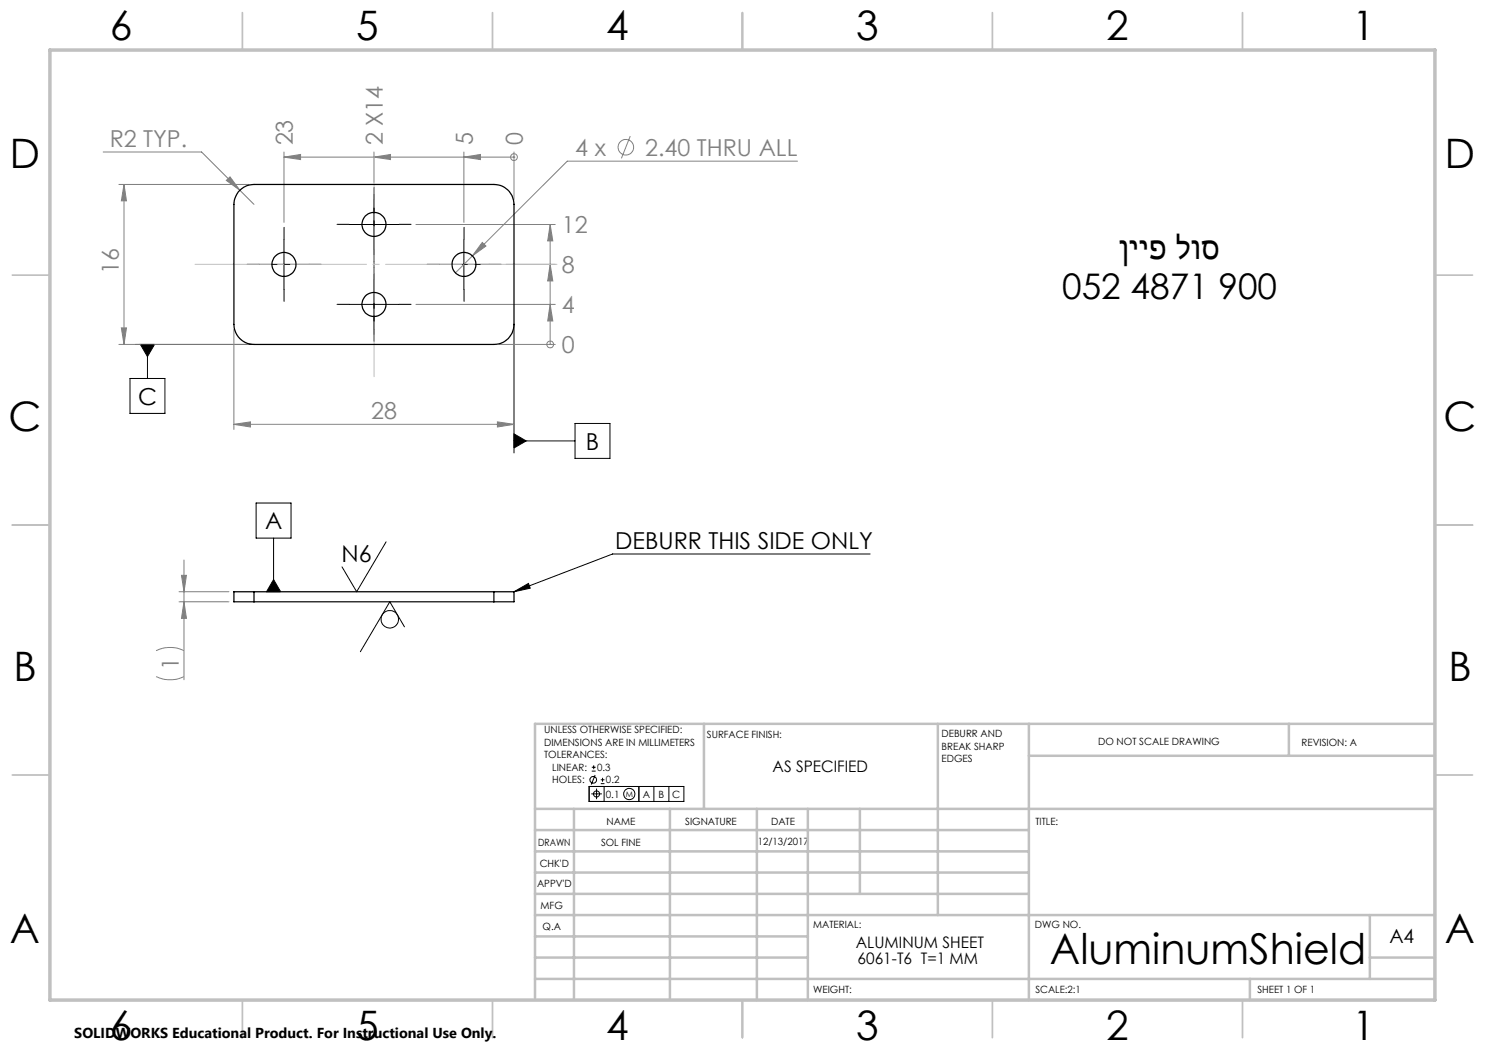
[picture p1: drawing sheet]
<svg xmlns="http://www.w3.org/2000/svg" width="297mm" height="210mm" viewBox="0 0 297 210" stroke-linecap="round" stroke-linejoin="round" font-family="sans-serif">
<g fill="none" stroke="#808080" stroke-width=".2">
<path d="M20.6 30.4h19.7l10.5 10.5M23.8 36.9h26M24.8 36.9l.5 3.3h-1zM24.8 36.9v32M45.3 36.1l.7-.7 2 2.7zM56.8 31.4l3.3-.5v1zM56.8 31.4h46M56.8 30.4v14.1M74.8 31.4l3.3-.5v1zM74.8 30.4v6.1M92.8 31.4l3.3-.5v1zM92.8 30.4v14.1"/>
<path d="M102.8 31.4h.1M102.8 30.4v9.5M126 27.2l-1.7 4.5M159.5 32.2h-46l-22.4 22.4M83.2 44.9h27.9M96.4 48.5l.8 .7-2.7 2zM101.2 52.9h9.9M110 52.9l.6 3.3h-1.1zM110 44.9l.6 3.3h-1.1zM110 44.9v24M23.8 68.9h26M24.3 65.6h1l-.5 3.3z"/>
<path d="M46.8 65.9v20M83.2 60.9h27.9M99.8 68.9h11.3M102.8 65.9v20M110 60.9l.6 3.3h-1.1zM110 68.9h.1M46.8 84.9l3.3-.5v1zM46.8 84.9h56M99.5 84.4l3.3 .5-3.3 .5zM35.8 118.3h10M36.3 115.1h1l-.5 3.2zM36.8 112v24"/>
<path d="M31.2 135.3a6.4 6.4 0 0 0 5.6 0M31.2 130.1a6.4 6.4 0 0 1 5.6 0M35.8 120.4h10M36.8 120.4l.5 3.3h-1z"/>
<circle cx="102.8" cy="31.4" r=".69"/>
<circle cx="125.2" cy="29.4" r="1.55"/>
<circle cx="110" cy="68.9" r=".68"/>
</g>
<g fill="none" stroke="#000" stroke-width=".2">
<path d="M74.8 39.9v10M51.8 52.9h10M56.8 47.9v10M69.8 44.9h10M74.8 55.9v10M87.8 52.9h10M92.8 47.9v10M26 75.7h7v7h-7zM27.1 68.9h23.7M28.1 68.9h2.8l-1.4 2.4zM29.5 68.9v6.8M69.8 60.9h10"/>
<path d="M102.8 64.9v25.7M102.8 86.8l2.4 1.4-2.4 1.4zM102.8 88.2h12.2M115 84.7h7v7h-7zM51.2 100.6h7v7h-7zM54.7 107.6v10.7M54.7 115.9l1.4 2.4h-2.8zM77.2 108.4l-5.9 9.9-2.9-4.9M102.8 118.3l2.9-1.6 .3 .9zM174 110.8h-51.5l-19.7 7.5M80.9 125.4l-2.9-5-5.9 9.9M117.8 157.3h19v3h-19z"/>
<path d="M118.3 158.8h2.1M118.4 154.2h.7M118.4 153.4h.7M118.7 153.1v.7M119 155l-.7 1.9M119.3 157.7v2.1M120.2 156.7h.7M120.2 156h.7M120.5 155.6v.7M120.8 157.3v3M127.8 157.3v3M130.8 157.3v3"/>
<path d="M133.8 157.3v3"/>
<circle cx="78" cy="123.9" r="1.76"/>
<circle cx="118.6" cy="156" r=".67"/>
<circle cx="119.3" cy="158.8" r=".6"/>
<circle cx="125.9" cy="158.8" r="1.13"/>
</g>
<path d="M74.8 66.9v-28" fill="none" stroke="#000" stroke-width=".2" stroke-dasharray="15.2 1.3 1.3 1.3" stroke-dashoffset="3.1"/>
<g fill="none" stroke="#000" stroke-width=".2" stroke-dasharray="15.2 1.3 1.3 1.3">
<path d="M74.8 39.9v-2.4M51.8 52.9h-2.4M56.8 47.9v-2.4M56.8 57.9v2.4M61.8 52.9h2.4M69.8 44.9h-2.4M74.8 49.9v2.4M74.8 55.9v-2.4M79.8 44.9h2.4M87.8 52.9h-2.4M92.8 47.9v-2.4M92.8 57.9v2.4"/>
<path d="M97.8 52.9h2.4M69.8 60.9h-2.4M74.8 65.9v2.4M79.8 60.9h2.4"/>
</g>
<path d="M38.7 52.9h73" fill="none" stroke="#c0c0c0" stroke-width=".2" stroke-dasharray="15.2 1.3 1.3 1.3" stroke-dashoffset="-.3"/>
<path d="M74.8 30.5v44.8" fill="none" stroke="#c0c0c0" stroke-width=".2" stroke-dasharray="15.2 1.3 1.3 1.3" stroke-dashoffset="4.3"/>
<g fill="none" stroke="#c0c0c0" stroke-width=".35">
<path d="M48.5 2.5v7.5M98.5 2.5v7.5M148.5 2.5v7.5M198.5 2.5v7.5M248.5 2.5v7.5M2.5 55h7.5M287 55h7.5M2.5 105h7.5M287 105h7.5M2.5 155h7.5M287 155h7.5M48.5 200v7.5"/>
<path d="M98.5 200v7.5M148.5 200v7.5M198.5 200v7.5M248.5 200v7.5"/>
</g>
<g fill="none" stroke="#c0c0c0" stroke-width=".5">
<path d="M140.8 144.8v17M187.6 144.8v38.2M205.8 144.8v55.2M205.8 151.2h81.2M257.8 144.8v6.4M287 144.8h-180v55.2M107 161.8h180M107 178.8h98.8M107 174.5h98.8M107 170.3h98.8M107 166h98.8M114.8 161.8v38.2"/>
<path d="M134 161.8v38.2M151.4 161.8v38.2M161.6 161.8v38.2M172 161.8v17M107 195.8h180M107 191.5h54.6M107 187.3h54.6M107 183h180M250 195.8v4.2M274 191.5h13M274 183v12.8"/>
</g>
<path d="M10 10h277v190h-277z" fill="none" stroke="#c0c0c0" stroke-width=".7"/>
<path d="M102.8 118.3l2.9-1.6 .3 .9zM54.7 115.9l1.4 2.4h-2.8zM102.8 86.8l2.4 1.4-2.4 1.4zM28.1 68.9l1.4 2.4 1.4-2.4z" fill="#000"/>
<g fill="#808080">
<path d="M110 60.9l.6 3.3h-1.1zM110 52.9l.6 3.3h-1.1zM110 44.9l.6 3.3h-1.1z"/>
<path d="M92.8 31.4l3.3-.5v1zM74.8 31.4l3.3-.5v1zM56.8 31.4l3.3-.5v1z"/>
<path d="M96.4 48.5l-1.9 2.7 2.7-2zM45.3 36.1l2.7 2-2-2.7z"/>
<path d="M46.8 84.9l3.3-.5v1zM99.5 84.4l3.3 .5-3.3 .5z"/>
<path d="M36.3 115.1h1l-.5 3.2zM36.8 120.4l.5 3.3h-1zM24.8 36.9l.5 3.3h-1zM24.3 65.6h1l-.5 3.3z"/>
</g>
<g fill="none" stroke="#000" stroke-width=".25">
<path d="M48 38.1l1.5-1 1.3-.2h48a4 4 0 0 1 4 4v24a4 4 0 0 1-4 4h-48a4 4 0 0 1-4-4v-24l.1-.9 .3-.9zM50.8 118.3h-4v2.1h4M50.8 118.3v2.1M50.8 118.3h48M98.8 118.3h4v2.1h-4M98.8 118.3v2.1M50.8 120.4h48"/>
<circle cx="56.8" cy="52.9" r="2.4"/>
<circle cx="74.8" cy="44.9" r="2.41"/>
<circle cx="92.8" cy="52.9" r="2.4"/>
<circle cx="74.8" cy="60.9" r="2.4"/>
</g>
<text font-size="8.5" x="210" y="192.7">AluminumShield</text>
<g font-size="8.1">
<text x="22" y="8">6</text>
<text x="71.2" y="8">5</text>
<text x="121.2" y="8">4</text>
<text x="171.3" y="8">3</text>
<text x="221.3" y="8">2</text>
<text x="270.5" y="8">1</text>
<text x="2" y="33.6">D</text>
<text x="289" y="33.6">D</text>
<text x="1.7" y="86.1">C</text>
<text x="288.7" y="86.1">C</text>
<text x="2.7" y="136.1">B</text>
<text x="289.7" y="136.1">B</text>
<text x="2" y="188.6">A</text>
<text x="289" y="188.6">A</text>
<text x="22" y="208">6</text>
<text x="71.2" y="208">5</text>
<text x="121.2" y="208">4</text>
<text x="171.3" y="208">3</text>
<text x="221.3" y="208">2</text>
<text x="270.5" y="208">1</text>
</g>
<g font-size="7.1">
<text x="223.8" y="51.7">ןייפ לוס</text>
<text x="212.4" y="59.8">052 4871 900</text>
</g>
<g font-size="4.7" fill="#808080">
<text x="21.9" y="29.4">R2 TYP.</text>
<text x="58.6" y="29.1" transform="rotate(-90 58.6 29.1)">23</text>
<text x="76.6" y="29.1" transform="rotate(-90 76.6 29.1)">2 X14</text>
<text x="94.6" y="29.1" transform="rotate(-90 94.6 29.1)">5</text>
<text x="104.6" y="29.1" transform="rotate(-90 104.6 29.1)">0</text>
<text x="115.1" y="31.1">4 x</text>
<text x="129" y="31.1">2.40 THRU ALL</text>
<text x="112.4" y="46.6">12</text>
<text x="23.8" y="54.9" transform="rotate(-90 23.8 54.9)">16</text>
<text x="112.4" y="54.6">8</text>
<text x="112.4" y="62.6">4</text>
<text x="112.4" y="70.6">0</text>
<text x="74.2" y="83.9">28</text>
<text x="35.8" y="134" transform="rotate(-90 35.8 134)">1</text>
</g>
<g font-size="4.7">
<text x="27.6" y="80.9">C</text>
<text x="117.2" y="89.9">B</text>
<text x="53" y="105.9">A</text>
<text x="68.3" y="112.3">N6</text>
<text x="123" y="109.7">DEBURR THIS SIDE ONLY</text>
</g>
<text font-size="3.9" x="277.9" y="188.5">A4</text>
<g font-size="3.2">
<text x="154.5" y="154.4">AS SPECIFIED</text>
<text x="171.2" y="189.7">ALUMINUM SHEET</text>
<text x="171.5" y="192.8">6061-T6 T=1 MM</text>
</g>
<text font-size="2.9" x="14.9" y="207.6">SOLIDWORKS Educational Product. For Instructional Use Only.</text>
<g font-size="2">
<text x="108.8" y="146.7">UNLESS OTHERWISE SPECIFIED:</text>
<text x="108.8" y="149.2">DIMENSIONS ARE IN MILLIMETERS</text>
<text x="141.4" y="147.6">SURFACE FINISH:</text>
<text x="188.3" y="147.5">DEBURR AND</text>
<text x="188.3" y="150">BREAK SHARP</text>
<text x="219.6" y="149">DO NOT SCALE DRAWING</text>
<text x="260.3" y="149.2">REVISION: A</text>
<text x="108.8" y="151.7">TOLERANCES:</text>
<text x="110.4" y="154.2">LINEAR:</text>
<text x="119.4" y="154.2">0.3</text>
<text x="188.3" y="152.5">EDGES</text>
<text x="110.4" y="156.7">HOLES:</text>
<text x="121.1" y="159.5">0.1</text>
<text x="121.2" y="156.7">0.2</text>
<text x="128.5" y="159.5">A</text>
<text x="131.7" y="159.5">B</text>
<text x="134.5" y="159.5">C</text>
<text x="121.3" y="165">NAME</text>
<text x="137" y="164.9">SIGNATURE</text>
<text x="154.2" y="164.9">DATE</text>
<text x="207.1" y="164.9">TITLE:</text>
<text x="107.6" y="169.1">DRAWN</text>
<text x="107.9" y="173.3">CHK'D</text>
<text x="120.2" y="169.1">SOL FINE</text>
<text x="151.5" y="168.9">12/13/2017</text>
<text x="107.4" y="177.4">APPV'D</text>
<text x="108.1" y="181.8">MFG</text>
<text x="108.5" y="186">Q.A</text>
<text x="162.6" y="185.5">MATERIAL:</text>
<text x="207" y="185.5">DWG NO.</text>
<text x="162.6" y="198.5">WEIGHT:</text>
<text x="207.1" y="198.6">SCALE:2:1</text>
<text x="251.5" y="198.6">SHEET 1 OF 1</text>
</g>
<text font-size="1.6" x="125.2" y="159.3">M</text>
</svg>
